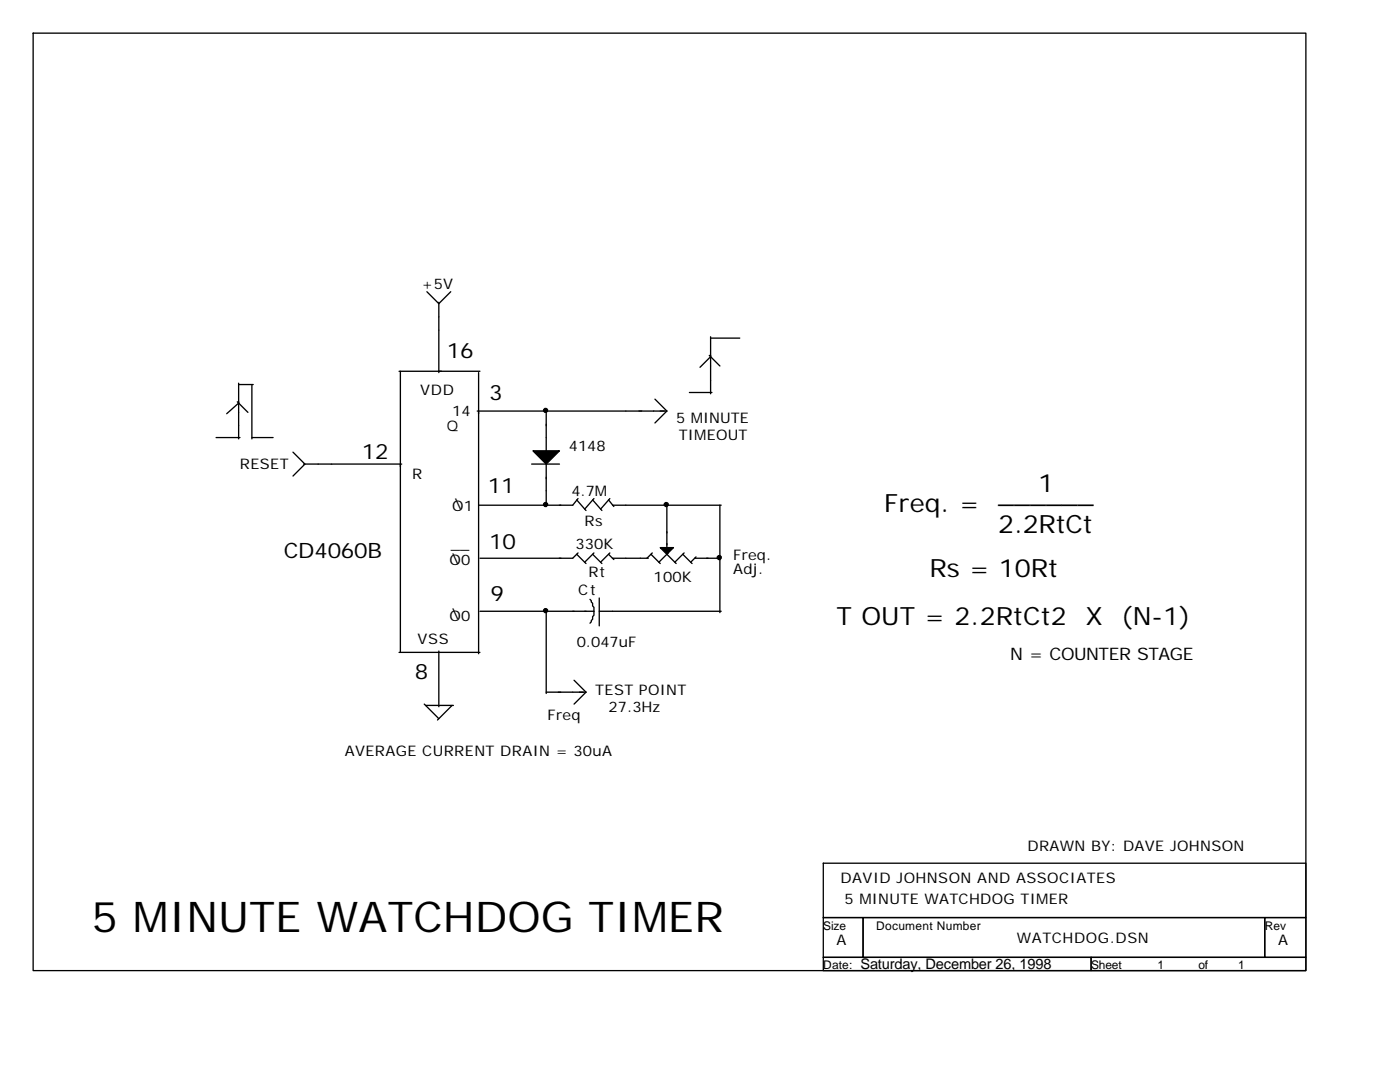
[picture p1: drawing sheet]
<svg xmlns="http://www.w3.org/2000/svg" width="279mm" height="216mm" viewBox="0 0 279 216" stroke-linecap="round" stroke-linejoin="round" font-family="sans-serif">
<g fill="none" stroke="#000" stroke-width=".26">
<path d="M6.6 6.6h254v187.1h-254zM85.2 58.2l2.4 2.4 2.4-2.4M47.6 76.5v11.1M47.6 76.7h2.9M50.3 76.7v10.9M79.6 74.1h16.2M79.9 74.1v56.1M87.6 60.3v14M95.5 74.3v56.1M130.7 79.6l2.4 2.4M137.6 78.3h4.5M141.6 70.9l2.1 2.1"/>
<path d="M141.8 67.2v11.4M141.8 71.2l-2.1 2.1M141.8 67.5h5.8M43.1 87.3h4.8M47.4 80.2l2.1 2.1M47.6 80.4l-2.4 2.1M50.3 87.3h4.2M58.5 90.2l2.4 2.4-2.4 2.4M60.6 92.6h19.6M95.2 82h37.9M106.1 92.6h5.6M109 82v8.2"/>
<path d="M109 92.6v8.5M115.1 99.7l1.8 2.2M115.4 99.5l-1.1 1.3h-18.8M118.3 99.7l1.8 2.2M118.5 99.5l-1.8 2.1M121.4 99.7l1.1 1.4M121.7 99.5l-1.8 2.1M133.1 82l-2.4 2.4M115.1 110.6l1.8 1.8M115.4 110.3l-1.1 1.1h-18.5M117.7 119.6l.6 .8v.5l.2 .3v.8M118.3 110.6l1.8 1.8"/>
<path d="M118.5 110.3l-1.8 1.9M119.6 119.3v5.6M121.4 110.6l1.1 1.1M121.7 110.3l-1.8 1.9M122.2 111.4h7.2M122.2 100.8h21.7M129.9 110.6l1.9 1.8M130.2 110.3l-1.1 1.1M133.1 110.6l1.8 1.8M133.1 100.8v8.5M133.3 110.3l-1.8 1.9M136.3 110.6l1.8 1.8"/>
<path d="M136.5 110.3l-1.8 1.9M138.6 111.4h5.1M138.9 111.1l-1.1 1.1M143.7 100.8v21.4M79.6 130.2h16.2M87.6 129.9v11.1M95.8 122h22.7M109 138.1h7.9M109 122v16.4M114.6 135.7l2.3 2.4M116.9 138.1l-2.3 2.4M118.5 122v.8l-.2 .2v.6l-.3 .2v.3l-.3 .3"/>
<path d="M119.6 122h24.3M84.7 140.5l2.9 2.9M84.9 140.8h5.6M90.2 140.8l-2.9 2.9M164.3 172.2h96.3v10.9h-96.3zM164.3 183.1h7.9v7.9h-7.9zM164.3 191h53.5v2.7h-53.5zM172.2 183.1h80.2v7.9h-80.2zM217.8 191h42.8v2.7h-42.8zM252.4 183.1h8.2v7.9h-8.2z"/>
</g>
<g fill="#000" stroke="#000" stroke-width=".26">
<path d="M106.4 90h5.3l-2.7 2.6z" fill-rule="evenodd"/>
<path d="M131.8 109.3h2.6l-1.3 1.3z" fill-rule="evenodd"/>
</g>
<g fill="#000" stroke="#000" stroke-width=".26">
<circle cx="108.9" cy="81.9" r=".4"/>
<circle cx="108.9" cy="100.7" r=".4"/>
<circle cx="133" cy="100.7" r=".4"/>
<circle cx="143.6" cy="111.3" r=".4"/>
<circle cx="108.9" cy="121.8" r=".4"/>
</g>
<text font-size="8.5" x="18.3" y="186">5 MINUTE WATCHDOG TIMER</text>
<g font-size="5">
<text x="199.2" y="100.3">______</text>
<text x="207.2" y="98.2">1</text>
<text x="176.5" y="102.1">Freq. =</text>
<text x="199.2" y="106.4">2.2RtCt</text>
<text x="185.5" y="115.1">Rs = 10Rt</text>
<text x="167" y="124.6">T OUT = 2.2RtCt2</text>
<text x="216.6" y="124.6">X</text>
<text x="223.8" y="124.6">(N-1)</text>
</g>
<g font-size="4.2">
<text x="89.2" y="71.4">16</text>
<text x="97.6" y="79.9">3</text>
<text x="72.2" y="91.5">12</text>
<text x="97.4" y="98.4">11</text>
<text x="56.6" y="111.4">CD4060B</text>
<text x="97.6" y="109.5">10</text>
<text x="97.9" y="119.9">9</text>
<text x="82.8" y="135.5">8</text>
</g>
<text font-size="3.4" x="201.6" y="131.8">N = COUNTER STAGE</text>
<g font-size="2.9">
<text x="84.1" y="57.7">+5V</text>
<text x="83.9" y="78.8">VDD</text>
<text x="90.2" y="83.1">14</text>
<text x="89.2" y="86">Q</text>
<text x="113.5" y="90">4148</text>
<text x="134.9" y="84.4">5 MINUTE</text>
<text x="135.5" y="87.8">TIMEOUT</text>
<text x="47.9" y="93.7">RESET</text>
<text x="82.3" y="95.5">R</text>
<text x="90.2" y="101.9">O1</text>
<text x="90.8" y="101.6">\</text>
<text x="114" y="99">4.7M</text>
<text x="116.7" y="105">Rs</text>
<text x="89.7" y="112.7">O0</text>
<text x="90" y="109.5">__</text>
<text x="90.2" y="112.4">\</text>
<text x="114.8" y="109.5">330K</text>
<text x="146.3" y="111.7">Freq.</text>
<text x="115.4" y="118.8">Ct</text>
<text x="117.5" y="115.1">Rt</text>
<text x="130.4" y="116.2">100K</text>
<text x="146.3" y="114.6">Adj.</text>
<text x="89.7" y="123.8">O0</text>
<text x="90.2" y="123.6">\</text>
<text x="83.3" y="128.6">VSS</text>
<text x="115.1" y="129.1">0.047uF</text>
<text x="109.3" y="143.7">Freq</text>
<text x="118.8" y="138.6">TEST POINT</text>
<text x="121.4" y="142.1">27.3Hz</text>
<text x="68.8" y="150.8">AVERAGE CURRENT DRAIN = 30uA</text>
<text x="205.1" y="169.9">DRAWN BY: DAVE JOHNSON</text>
<text x="167.7" y="176.2">DAVID JOHNSON AND ASSOCIATES</text>
<text x="168.5" y="180.4">5 MINUTE WATCHDOG TIMER</text>
<text x="167" y="188.6">A</text>
<text x="202.9" y="188.1">WATCHDOG.DSN</text>
<text x="255.1" y="188.6">A</text>
<text x="171.7" y="193.4">Saturday, December 26, 1998</text>
</g>
<g font-size="2.4">
<text x="164.3" y="185.5">Size</text>
<text x="174.9" y="185.5">Document Number</text>
<text x="252.4" y="185.5">Rev</text>
<text x="164.3" y="193.4">Date:</text>
<text x="217.8" y="193.4">Sheet</text>
<text x="231" y="193.4">1</text>
<text x="239.2" y="193.4">of</text>
<text x="247.1" y="193.4">1</text>
</g>
</svg>
